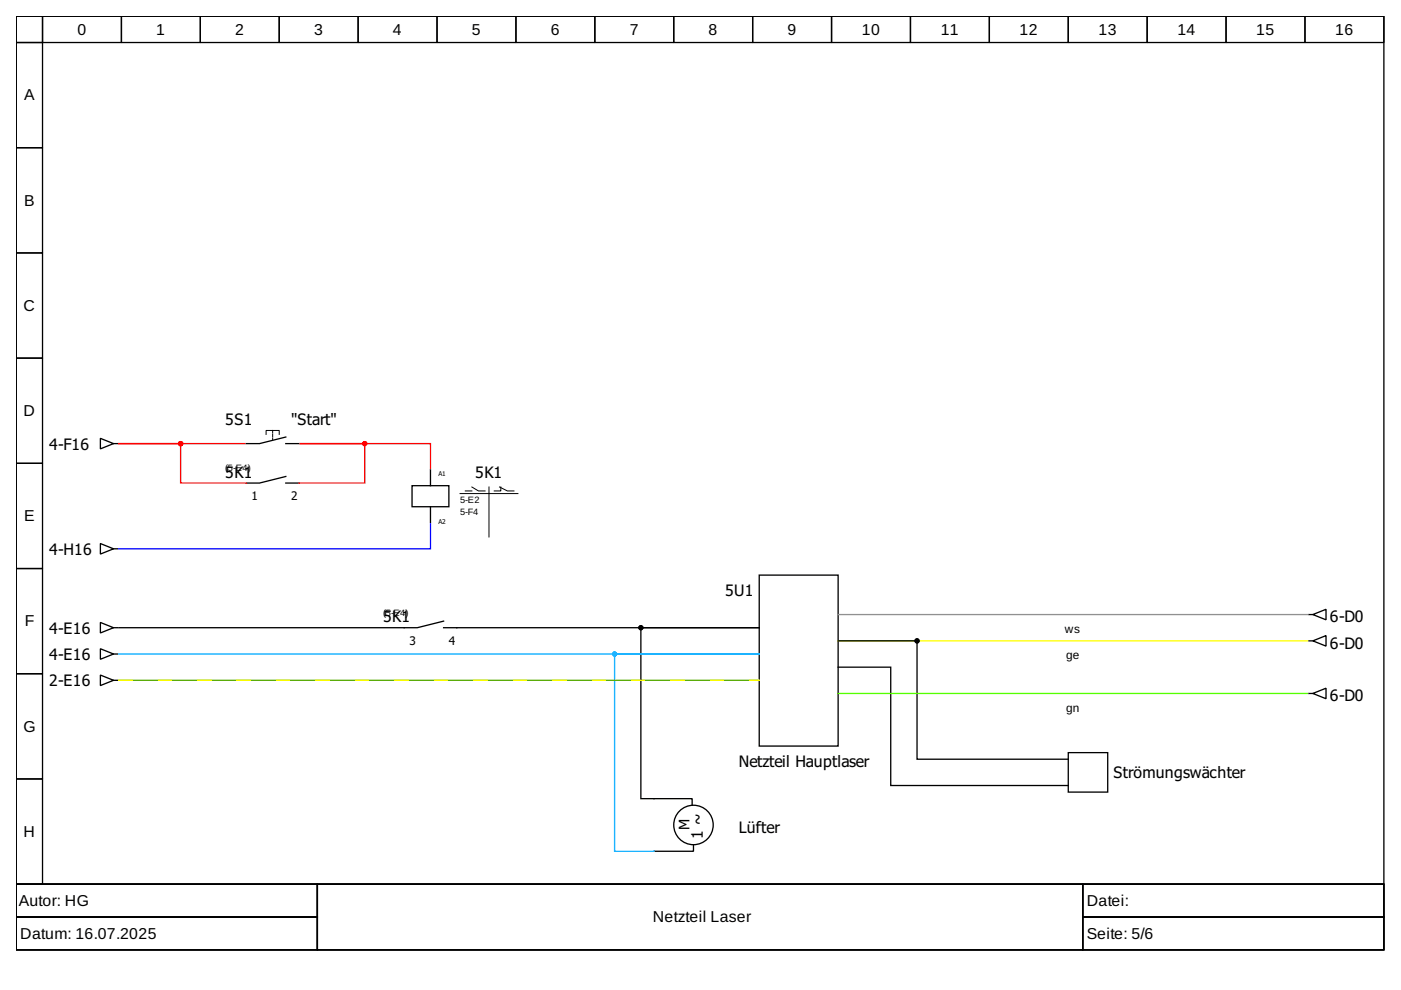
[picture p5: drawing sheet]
<svg xmlns="http://www.w3.org/2000/svg" width="297mm" height="210mm" viewBox="0 0 297 210" stroke-linecap="round" stroke-linejoin="round" font-family="sans-serif">
<g fill="none" stroke="#000" stroke-width=".28">
<path d="M3.4 3.4h290v184.1h-290zM3.4 3.4h5.6v5.6h-5.6zM3.4 9h5.6v22.3h-5.6zM9 3.4h16.7v5.6h-16.7zM25.7 3.4h16.8v5.6h-16.8zM42.5 3.4h16.7v5.6h-16.7zM59.2 3.4h16.7v5.6h-16.7zM75.9 3.4h16.8v5.6h-16.8zM92.7 3.4h16.7v5.6h-16.7zM109.4 3.4h16.7v5.6h-16.7zM126.1 3.4h16.7v5.6h-16.7zM142.8 3.4h16.8v5.6h-16.8z"/>
<path d="M159.6 3.4h16.7v5.6h-16.7zM176.3 3.4h16.7v5.6h-16.7zM193 3.4h16.8v5.6h-16.8zM209.8 3.4h16.7v5.6h-16.7zM226.5 3.4h16.7v5.6h-16.7zM243.2 3.4h16.8v5.6h-16.8zM260 3.4h16.7v5.6h-16.7zM276.7 3.4h16.7v5.6h-16.7zM3.4 31.3h5.6v22.3h-5.6zM3.4 53.6h5.6v22.3h-5.6zM3.4 75.9h5.6v22.3h-5.6zM3.4 98.2h5.6v22.3h-5.6z"/>
<path d="M21.3 92.9l2.8 1.2-2.8 1.1zM24.1 94.1h.8M60.6 92.7l-5.6 1.4h-2.8M60.6 94.1h2.8M91.3 99.6v3.4M21.3 115.2l2.8 1.2-2.8 1.1zM24.1 116.4h.8M60.6 101l-5.6 1.4h-2.8M60.6 102.4h2.8M87.4 103h7.8v4.4h-7.8zM91.3 107.4v3.4M3.4 120.5h5.6v22.3h-5.6z"/>
<path d="M21.3 132l2.8 1.1-2.8 1.1zM21.3 137.6l2.8 1.1-2.8 1.1zM24.1 133.1h.8M24.1 138.7h.8M94.1 133.1h66.9h-25.1v36.2h10.9v1.4M94.1 131.7l-5.6 1.4h-63.3M161 121.9h16.7v36.3h-16.7zM177.7 135.9h16.7v25.1h32.1M277.5 135.9h.9M277.5 130.3h.9M278.4 135.9l2.7-1.1v2.2zM278.4 130.3l2.7-1.1v2.2z"/>
<path d="M3.4 142.8h5.6v22.4h-5.6zM21.3 143.1l2.8 1.1-2.8 1.2zM24.1 144.2h.8M177.7 141.5h11.2v25h37.6M226.5 159.6h8.4v8.3h-8.4zM277.5 147h.9M278.4 147l2.7-1.1v2.2zM3.4 165.2h5.6v22.3h-5.6zM147 179.1v1.4h-8.3M3.4 187.5h290v13.9h-290zM3.4 187.5h63.9v6.9h-63.9zM3.4 194.4h63.9v7h-63.9z"/>
<path d="M67.3 187.5h162.3v13.9h-162.3zM229.6 187.5h63.8v6.9h-63.8zM229.6 194.4h63.8v7h-63.8z"/>
<circle cx="147" cy="174.9" r="4.2"/>
</g>
<path d="M57.8 91.3v1.9" fill="none" stroke="#000" stroke-width=".21" stroke-dasharray=".6 .3"/>
<path d="M56.4 92.1v-.8h2.8v.8M97.5 104.6h12.3M98.7 104.1h1.3M100 103.3l1.4 .8h1.4M103.7 103.3v10.6M105.9 103.3l1.7 .8h1.4M106.2 103.3v.8h-1.4" fill="none" stroke="#000" stroke-width=".21"/>
<path d="M52 94.1h-26.8h13.1v8.3h13.9M91.3 99.4v-5.3h-27.6h13.6v8.3h-13.9" fill="none" stroke="#f00" stroke-width=".28"/>
<g fill="#f00" stroke="#f00" stroke-width=".28">
<circle cx="38.3" cy="94.1" r=".42"/>
<circle cx="77.3" cy="94.1" r=".42"/>
</g>
<path d="M177.7 130.3h99.5" fill="none" stroke="#909090" stroke-width=".28"/>
<g fill="#000" stroke="#000" stroke-width=".28">
<circle cx="135.9" cy="133.1" r=".42"/>
<circle cx="194.4" cy="135.9" r=".42"/>
</g>
<path d="M25.2 138.7h135.8h-30.7v41.8h8.4" fill="none" stroke="#0af" stroke-width=".28"/>
<circle cx="130.3" cy="138.7" r=".42" fill="#0af" stroke="#0af" stroke-width=".28"/>
<path d="M177.7 135.9h99.5" fill="none" stroke="#ff0" stroke-width=".28"/>
<path d="M177.7 147h99.5" fill="none" stroke="#5f0" stroke-width=".28"/>
<path d="M25.2 144.2h135.8" fill="none" stroke="#5a0" stroke-width=".28"/>
<path d="M25.2 144.2h135.8" fill="none" stroke="#ff0" stroke-width=".28" stroke-dasharray="2.8 5.6"/>
<path d="M91.3 111.1v5.3h-66.1" fill="none" stroke="#00f" stroke-width=".28"/>
<g font-size="3.3">
<text x="16.4" y="7.3">0</text>
<text x="33.1" y="7.3">1</text>
<text x="49.9" y="7.3">2</text>
<text x="66.6" y="7.3">3</text>
<text x="83.3" y="7.3">4</text>
<text x="100" y="7.3">5</text>
<text x="116.8" y="7.3">6</text>
<text x="133.5" y="7.3">7</text>
<text x="150.2" y="7.3">8</text>
<text x="167" y="7.3">9</text>
<text x="182.7" y="7.3">10</text>
<text x="199.4" y="7.3">11</text>
<text x="216.2" y="7.3">12</text>
<text x="232.9" y="7.3">13</text>
<text x="249.6" y="7.3">14</text>
<text x="266.4" y="7.3">15</text>
<text x="283.1" y="7.3">16</text>
<text x="5.1" y="21.3">A</text>
<text x="5.1" y="43.6">B</text>
<text x="5" y="65.9">C</text>
<text x="5" y="88.2">D</text>
<text x="10.4" y="95.3">4-F16</text>
<text x="47.8" y="90.2">5S1</text>
<text x="61.7" y="90.2">&quot;Start&quot;</text>
<text x="47.8" y="101.3">5K1</text>
<text x="100.7" y="101.3">5K1</text>
<text x="5.1" y="110.5">E</text>
<text x="10.4" y="117.6">4-H16</text>
<text x="81.2" y="132">5K1</text>
<text x="153.7" y="126.4">5U1</text>
<text x="282" y="132">6-D0</text>
<text x="5.3" y="132.8">F</text>
<text x="10.4" y="134.3">4-E16</text>
<text x="282" y="137.6">6-D0</text>
<text x="10.4" y="139.9">4-E16</text>
<text x="10.4" y="145.5">2-E16</text>
<text x="282" y="148.7">6-D0</text>
<text x="5" y="155.1">G</text>
<text x="156.6" y="162.6">Netzteil Hauptlaser</text>
<text x="236.1" y="165">Strömungswächter</text>
<text x="5" y="177.4">H</text>
<text x="149" y="178" transform="rotate(-90 149 178)">1 ~</text>
<text x="156.6" y="176.6">Lüfter</text>
<text x="4" y="192.1">Autor: HG</text>
<text x="138.4" y="195.5">Netzteil Laser</text>
<text x="230.4" y="192.1">Datei:</text>
<text x="4.3" y="199">Datum: 16.07.2025</text>
<text x="230.4" y="199">Seite: 5/6</text>
</g>
<text font-size="3.1" x="146.2" y="176" transform="rotate(-90 146.2 176)">M</text>
<g font-size="2.5">
<text x="53.3" y="106">1</text>
<text x="61.7" y="106">2</text>
<text x="86.8" y="136.7">3</text>
<text x="95.2" y="136.7">4</text>
<text x="225.8" y="134.2">ws</text>
<text x="226.1" y="139.8">ge</text>
<text x="226.1" y="150.9">gn</text>
</g>
<g font-size="2">
<text x="47.8" y="99.9">(5-E4)</text>
<text x="97.5" y="106.6">5-E2</text>
<text x="97.5" y="109.1">5-F4</text>
<text x="81.2" y="130.6">(5-E4)</text>
</g>
<g font-size="1.4">
<text x="92.9" y="101">A1</text>
<text x="92.9" y="111">A2</text>
</g>
</svg>
